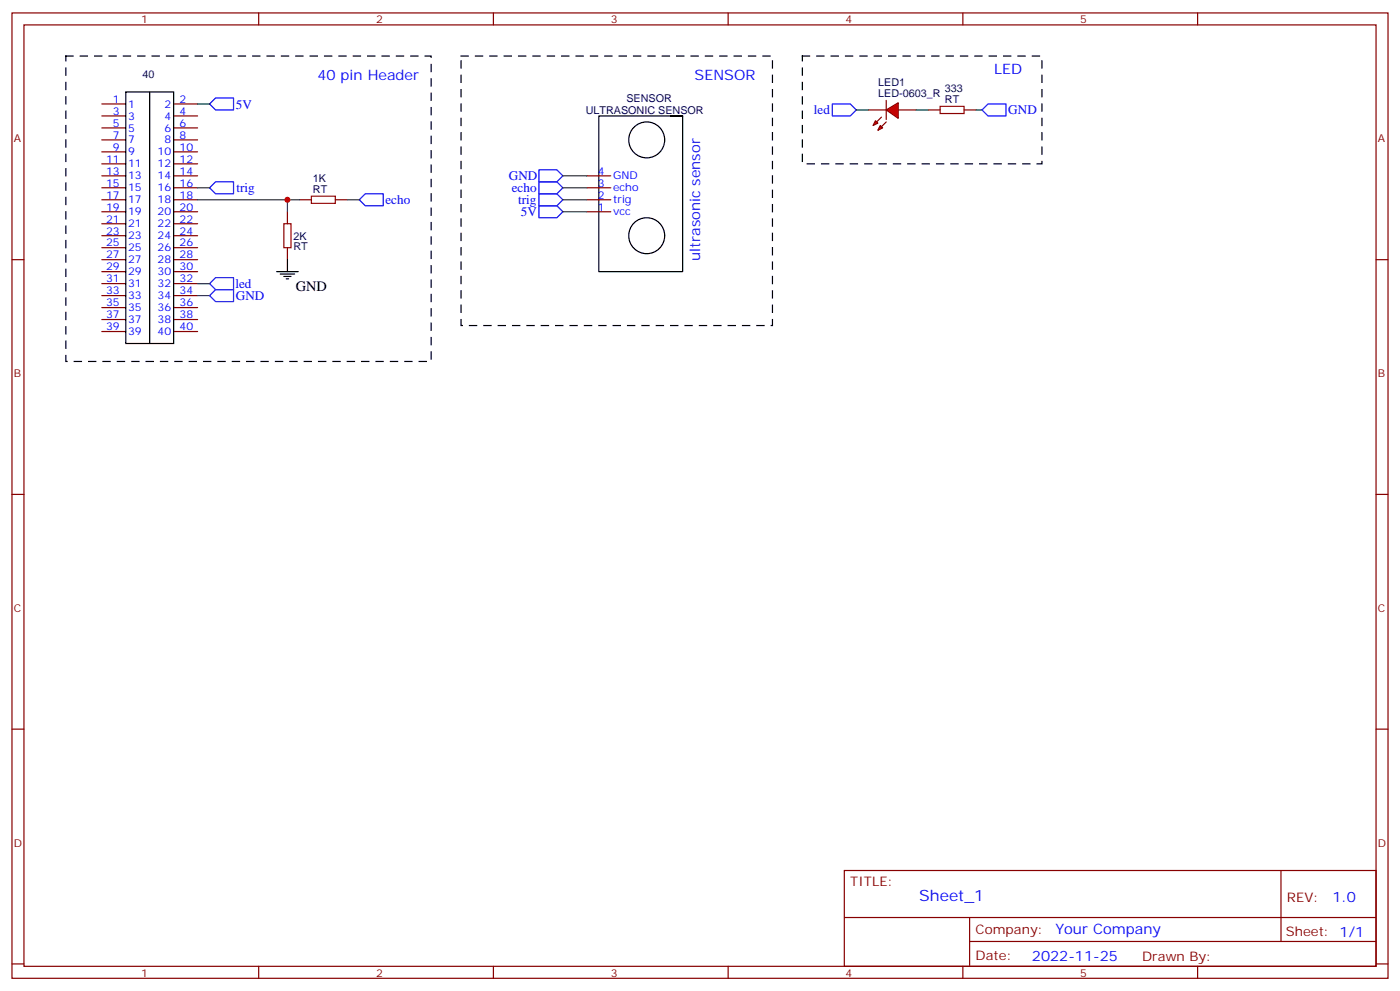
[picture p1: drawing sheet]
<svg xmlns="http://www.w3.org/2000/svg" width="412mm" height="292mm" viewBox="0 0 412 292" stroke-linecap="round" stroke-linejoin="round" font-family="sans-serif">
<g fill="none" stroke="#870000" stroke-width=".35">
<path d="M3.5 3.8h405.4v284.3h-405.4zM7.1 7.3h398.2v277.3h-398.2zM76.2 3.8v3.5M145.3 3.8v3.5M214.5 3.8v3.5M283.6 3.8v3.5M352.8 3.8v3.5M30 30.6h7M30 34.1h7M30 37.7h7M51.2 30.6h7M51.2 34.1h7"/>
<path d="M51.2 37.7h7M273.4 32.4h3.5M284 32.4h3.5M30 58.8h7M30 55.3h7M30 51.8h7M30 41.2h7M30 44.7h7M30 48.3h7M51.2 58.8h7M51.2 55.3h7M51.2 51.8h7"/>
<path d="M51.2 41.2h7M51.2 44.7h7M51.2 48.3h7M88.2 58.8h3.5M98.8 58.8h3.5M172.9 58.8h7M172.9 55.3h7M172.9 51.8h7M3.5 76.5h3.6M30 76.5h7M30 62.4h7M30 65.9h7"/>
<path d="M30 69.4h7M30 73h7M51.2 76.5h7M51.2 62.4h7M51.2 65.9h7M51.2 69.4h7M51.2 73h7M84.7 62.4v3.5M84.7 73v3.5M172.9 62.4h7M405.3 76.5h3.6M30 80h7"/>
<path d="M30 83.5h7M30 87.1h7M30 90.6h7M30 94.1h7M30 97.6h7M51.2 80h7M51.2 83.5h7M51.2 87.1h7M51.2 90.6h7M51.2 94.1h7M51.2 97.6h7M3.5 145.6h3.6"/>
<path d="M405.3 145.6h3.6M3.5 214.8h3.6M405.3 214.8h3.6M248.7 256.4h156.6v28.2h-156.6zM377.3 256.4v20.9M248.7 270.2h156.5M285.6 277.3h119.6M285.6 270.2v14.2M3.5 283.9h3.6M76.2 284.6v3.5M145.3 284.6v3.5M214.5 284.6v3.5"/>
<path d="M283.6 284.6v3.5M352.8 284.6v3.5M405.3 283.9h3.6"/>
</g>
<g fill="none" stroke="#000" stroke-width=".35">
<path d="M37 27.1h14.2v74.1h-14.2zM44.1 27.1v74.1M197.6 34.1h3.5h-24.7v45.9h24.7v-45.9"/>
<circle cx="190.5" cy="41.2" r="5.3"/>
<circle cx="190.5" cy="69.4" r="5.3"/>
</g>
<path d="M276.9 31.3h7.1v2.1h-7.1zM91.7 57.8h7.1v2.1h-7.1zM83.6 65.9h2.1v7.1h-2.1z" fill="none" stroke="#a10000" stroke-width=".35"/>
<path d="M63.5 28.9h5.3v3.5h-5.3l-1.8-1.8zM158.7 57.1h5.3l1.8 1.7-1.8 1.8h-5.3zM158.7 53.6h5.3l1.8 1.7-1.8 1.8h-5.3zM158.7 60.6h5.3l1.8 1.8-1.8 1.7h-5.3z" fill="none" stroke="#00f" stroke-width=".35"/>
<path d="M58.2 30.6h3.5M165.8 58.8h7.1M165.8 55.3h7.1M165.8 62.4h7.1" fill="none" stroke="#008700" stroke-width=".35"/>
<g fill="#f00" stroke="#870000" stroke-width=".35">
<path d="M261.1 32.4l3.5-2.1v4.6z"/>
<path d="M261.1 29.6v5.6z"/>
</g>
<g fill="#870000" stroke="#870000" stroke-width=".35">
<path d="M261.1 35.9l-1.5 1.4z"/>
<path d="M258.2 35.9l1.4-1.4z"/>
</g>
<g fill="#f00" stroke="#870000" stroke-width=".35">
<path d="M259.3 37l.7 .7-1.4 .7z"/>
<path d="M257.9 35.6l.7 .7-1.4 .7z"/>
</g>
<path d="M255.8 32.4h5.3M264.6 32.4h5.3" fill="none" stroke="#870000" stroke-width=".35"/>
<path d="M252.2 32.4h3.6M269.9 32.4h3.5M287.5 32.4h1.8M58.2 58.8h26.5M58.2 55.3h3.5M88.2 58.8h-3.5v3.6M102.3 58.8h3.5M165.8 51.8h7.1M58.2 87.1h3.5M58.2 83.5h3.5" fill="none" stroke="#008700" stroke-width=".35"/>
<path d="M84.7 76.5v3.5M81.5 80h6.3M82.5 80.7h4.3M83.6 81.4h2.1M84.3 82.1h.7" fill="none" stroke="#000" stroke-width=".35"/>
<path d="M245.2 30.6h5.3l1.7 1.8-1.7 1.7h-5.3zM289.3 32.4l1.7-1.8h5.3v3.5h-5.3zM61.7 55.3l1.8-1.7h5.3v3.5h-5.3zM105.8 58.8l1.8-1.7h5.3v3.5h-5.3zM158.7 50h5.3l1.8 1.8-1.8 1.8h-5.3zM61.7 83.5l1.8-1.7h5.3v3.5h-5.3zM61.7 87.1l1.8-1.8h5.3v3.5h-5.3z" fill="none" stroke="#00f" stroke-width=".35"/>
<path d="M19.4 16.5h107.6v90h-107.6zM135.8 16.5h91.7v79.4h-91.7zM236.4 16.5h70.5v31.8h-70.5z" fill="none" stroke="#000" stroke-width=".35" stroke-dasharray="2.1 2.1"/>
<circle cx="84.7" cy="58.8" r=".88" fill="#c00"/>
<text font-size="4.6" fill="#00f" x="270.8" y="265.4">Sheet_1</text>
<g font-size="4.2" fill="#00f">
<text x="93.5" y="23.6">40 pin Header</text>
<text x="204.6" y="23.6">SENSOR</text>
<text x="292.8" y="21.8">LED</text>
<text x="206.2" y="76.8" transform="rotate(-90 206.2 76.8)">ultrasonic sensor</text>
<text x="392.5" y="265.7">1.0</text>
<text x="310.9" y="275.2">Your Company</text>
<text x="304" y="283">2022-11-25</text>
</g>
<text font-size="4.2" x="87.1" y="85.7">GND</text>
<g font-size="3.9" fill="#00f">
<text x="69.5" y="32">5V</text>
<text x="239.7" y="33.5">led</text>
<text x="297" y="33.7">GND</text>
<text x="149.9" y="53">GND</text>
<text x="69.6" y="56.6">trig</text>
<text x="150.7" y="56.5">echo</text>
<text x="113.5" y="60">echo</text>
<text x="152.7" y="60.1">trig</text>
<text x="153.4" y="63.5">5V</text>
<text x="69.4" y="84.9">led</text>
<text x="69.5" y="88.4">GND</text>
</g>
<g font-size="3.9" fill="#800">
<text x="250.5" y="261">TITLE:</text>
<text x="379.1" y="265.7">REV:</text>
<text x="287.4" y="275.2">Company:</text>
<text x="378.7" y="275.8">Sheet: 1/1</text>
<text x="287.4" y="282.9">Date:</text>
<text x="336.4" y="282.9">Drawn By:</text>
</g>
<g font-size="3.2" fill="#800">
<text x="41.6" y="6.8">1</text>
<text x="110.8" y="6.8">2</text>
<text x="179.9" y="6.8">3</text>
<text x="249.1" y="6.8">4</text>
<text x="318.2" y="6.8">5</text>
<text x="4.1" y="41.9">A</text>
<text x="405.9" y="41.9">A</text>
<text x="4.1" y="111.1">B</text>
<text x="405.9" y="111.1">B</text>
<text x="4.1" y="180.2">C</text>
<text x="405.9" y="180.2">C</text>
<text x="4.1" y="249.3">D</text>
<text x="405.9" y="249.3">D</text>
<text x="41.6" y="287.6">1</text>
<text x="110.8" y="287.6">2</text>
<text x="179.9" y="287.6">3</text>
<text x="249.1" y="287.6">4</text>
<text x="318.2" y="287.6">5</text>
</g>
<g font-size="3.2" fill="#000080">
<text x="42" y="22.9">40</text>
<text x="184.5" y="29.9">SENSOR</text>
<text x="258.7" y="28.5">LED-0603_R</text>
<text x="258.7" y="25.3">LED1</text>
<text x="278.4" y="27">333</text>
<text x="172.5" y="33.5">ULTRASONIC SENSOR</text>
<text x="278.4" y="30.3">RT</text>
<text x="92.2" y="53.6">1K</text>
<text x="92.2" y="56.7">RT</text>
<text x="86.4" y="70.6">2K</text>
<text x="86.4" y="73.7">RT</text>
</g>
<g font-size="3.2" fill="#00f">
<text x="33.3" y="30.3">1</text>
<text x="33.3" y="33.8">3</text>
<text x="37.7" y="31.7">1</text>
<text x="37.7" y="35.2">3</text>
<text x="48.4" y="31.7">2</text>
<text x="48.4" y="35.2">4</text>
<text x="52.9" y="30.3">2</text>
<text x="52.9" y="33.8">4</text>
<text x="33.3" y="37.3">5</text>
<text x="33.3" y="40.9">7</text>
<text x="37.7" y="38.7">5</text>
<text x="48.4" y="38.7">6</text>
<text x="52.9" y="37.3">6</text>
<text x="52.9" y="40.9">8</text>
<text x="31.2" y="47.9">11</text>
<text x="33.3" y="44.4">9</text>
<text x="37.7" y="42.3">7</text>
<text x="37.7" y="45.8">9</text>
<text x="46.4" y="45.8">10</text>
<text x="48.4" y="42.3">8</text>
<text x="52.9" y="44.4">10</text>
<text x="52.9" y="47.9">12</text>
<text x="31.2" y="51.4">13</text>
<text x="37.7" y="49.3">11</text>
<text x="37.7" y="52.8">13</text>
<text x="46.4" y="49.3">12</text>
<text x="46.4" y="52.8">14</text>
<text x="52.9" y="51.4">14</text>
<text x="176.1" y="51.4">4</text>
<text x="180.6" y="52.8">GND</text>
<text x="31.2" y="55">15</text>
<text x="31.2" y="58.5">17</text>
<text x="37.7" y="56.4">15</text>
<text x="37.7" y="59.9">17</text>
<text x="46.4" y="56.4">16</text>
<text x="46.4" y="59.9">18</text>
<text x="52.9" y="55">16</text>
<text x="52.9" y="58.5">18</text>
<text x="176.1" y="58.5">2</text>
<text x="176.1" y="55">3</text>
<text x="180.6" y="59.9">trig</text>
<text x="180.6" y="56.4">echo</text>
<text x="31.2" y="62">19</text>
<text x="31.2" y="65.5">21</text>
<text x="37.7" y="63.4">19</text>
<text x="46.4" y="63.4">20</text>
<text x="52.9" y="62">20</text>
<text x="52.9" y="65.5">22</text>
<text x="176.1" y="62">1</text>
<text x="180.6" y="63.4">vcc</text>
<text x="31.2" y="69.1">23</text>
<text x="37.7" y="67">21</text>
<text x="37.7" y="70.5">23</text>
<text x="46.4" y="67">22</text>
<text x="46.4" y="70.5">24</text>
<text x="52.9" y="69.1">24</text>
<text x="31.2" y="72.6">25</text>
<text x="31.2" y="76.1">27</text>
<text x="37.7" y="74">25</text>
<text x="37.7" y="77.5">27</text>
<text x="46.4" y="74">26</text>
<text x="46.4" y="77.5">28</text>
<text x="52.9" y="72.6">26</text>
<text x="52.9" y="76.1">28</text>
<text x="31.2" y="79.7">29</text>
<text x="31.2" y="83.2">31</text>
<text x="37.7" y="81.1">29</text>
<text x="46.4" y="81.1">30</text>
<text x="52.9" y="79.7">30</text>
<text x="52.9" y="83.2">32</text>
<text x="31.2" y="86.7">33</text>
<text x="37.7" y="84.6">31</text>
<text x="37.7" y="88.1">33</text>
<text x="46.4" y="84.6">32</text>
<text x="46.4" y="88.1">34</text>
<text x="52.9" y="86.7">34</text>
<text x="31.2" y="90.2">35</text>
<text x="31.2" y="93.8">37</text>
<text x="37.7" y="91.7">35</text>
<text x="37.7" y="95.2">37</text>
<text x="46.4" y="91.7">36</text>
<text x="46.4" y="95.2">38</text>
<text x="52.9" y="90.2">36</text>
<text x="52.9" y="93.8">38</text>
<text x="31.2" y="97.3">39</text>
<text x="37.7" y="98.7">39</text>
<text x="46.4" y="98.7">40</text>
<text x="52.9" y="97.3">40</text>
</g>
</svg>
